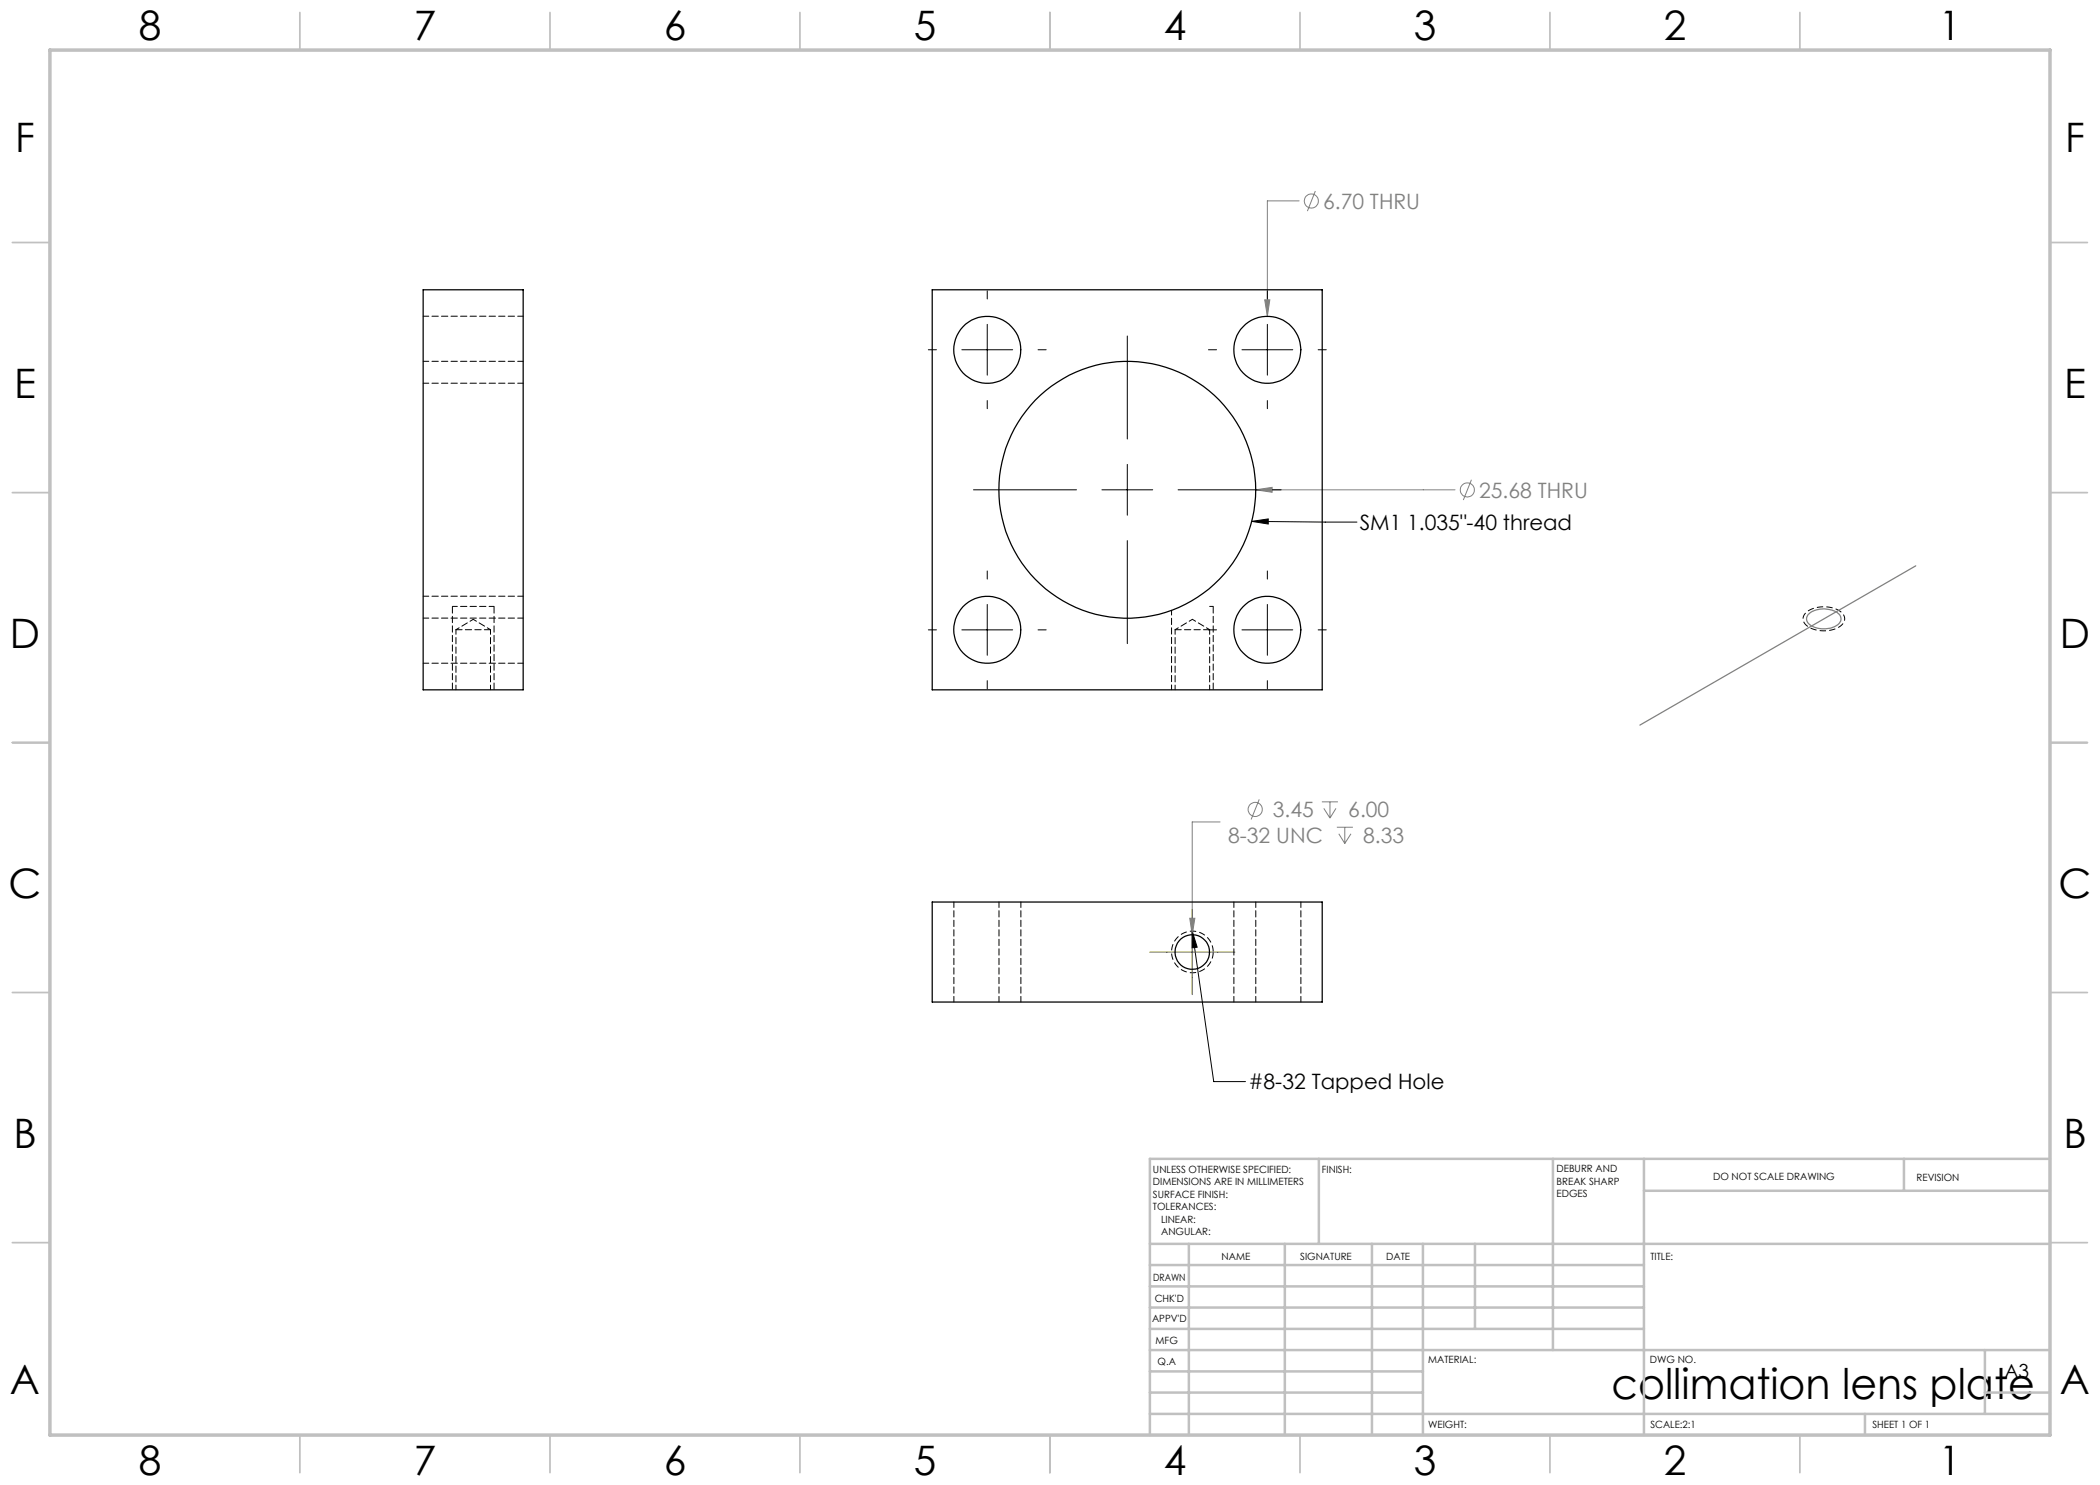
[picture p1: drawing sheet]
<svg xmlns="http://www.w3.org/2000/svg" width="420mm" height="297mm" viewBox="0 0 420 297" stroke-linecap="round" stroke-linejoin="round" font-family="sans-serif">
<g fill="none" stroke="#808080" stroke-width=".2">
<path d="M263.1 38.2l-1.6 4M252.9 60h1.1l-.5 3.2zM259.8 40.2h-6.3v23M251.1 98l3.3-.5v1zM251.1 98h39.9M294.3 96l-1.6 4M251.8 159.9l-1.6 4M244 164.4h-5.6v22.6M264.4 160.4h3.2M264.8 161.7l1.2 1.9M266 160.4v3.2M267.2 161.7l-1.2 1.9"/>
<path d="M267.4 165.4h3.2M267.8 166.8l1.2 1.9M269 165.4v3.3M270.2 166.8l-1.2 1.9M237.9 183.7h1.1l-.6 3.3z"/>
<circle cx="262.3" cy="40.2" r="1.41"/>
<circle cx="293.5" cy="98" r="1.42"/>
<circle cx="251" cy="161.9" r="1.41"/>
</g>
<path d="M383.2 113.2l-55.2 31.8M361.7 122.9a4.8 4.8 0 0 1 6.3 .1 1.7 1.7 0 0 1-1.4 2.4 4.9 4.9 0 0 1-5-.8l-.1-.1a1.33 1.33 0 0 1 .2-1.6z" fill="none" stroke="#808080" stroke-width=".25"/>
<path d="M242.6 190.4a4.2 4.2 0 0 1-6.1 3.6 4.2 4.2 0 0 1-.3-7.1 4.2 4.2 0 0 1 6.4 3.2v.3" fill="none" stroke="#000" stroke-width=".2" stroke-dasharray="1.3 .6" stroke-dashoffset="-.1" stroke-linecap="butt"/>
<path d="M367.7 122.1a5.9 5.9 0 0 0-6.8 .7 1.82 1.82 0 0 0 1.1 2.8 5.9 5.9 0 0 0 6.6-.9 1.73 1.73 0 0 0-.9-2.6" fill="none" stroke="#000" stroke-width=".2" stroke-dasharray="1.3 .6" stroke-dashoffset=".6" stroke-linecap="butt"/>
<g fill="none" stroke="#000" stroke-width=".2">
<path d="M197.4 58.2v1.6M253.5 58.2v1.6M185.7 70h1.6M192.4 70h10.1M197.4 64.9v10.1M207.6 70h1.6M225.5 67.2v20.6M241.7 70h1.6M248.4 70h10.2M253.5 64.9v10.1M263.6 70h1.7M194.7 98h20.6"/>
<path d="M197.4 80.1v1.6M220.4 98h10.1M225.5 92.9v10.1M235.6 98h20.6M253.5 80.1v1.6M197.4 114.2v1.6M225.5 108.1v20.6M250.4 104.3l21 .1M250.4 104.3l3.2-.5v1zM253.5 114.2v1.6M185.7 126h1.6M192.4 126h10.1"/>
<path d="M197.4 120.9v10.2M197.4 136.1v1.7M207.6 126h1.6M241.7 126h1.6M248.4 126h10.2M253.5 120.9v10.2M253.5 136.1v1.7M263.6 126h1.7M238.4 186.2l4.3 30.1h6.4M238.4 186.2l1 3.2-1 .2z"/>
</g>
<g fill="none" stroke="#c0c0c0" stroke-width=".35">
<path d="M60 2.5v7.5M110 2.5v7.5M160 2.5v7.5M210 2.5v7.5M260 2.5v7.5M310 2.5v7.5M360 2.5v7.5M2.5 48.5h7.5M410 48.5h7.5M2.5 98.5h7.5M410 98.5h7.5M2.5 148.5h7.5"/>
<path d="M410 148.5h7.5M2.5 198.5h7.5M410 198.5h7.5M2.5 248.5h7.5M410 248.5h7.5M60 287v7.5M110 287v7.5M160 287v7.5M210 287v7.5M260 287v7.5M310 287v7.5M360 287v7.5"/>
</g>
<g fill="none" stroke="#c0c0c0" stroke-width=".5">
<path d="M263.8 231.8v17M310.6 231.8v38.2M328.8 231.8v55.2M328.8 238.2h81.2M380.8 231.8v6.4M410 231.8h-180v55.2M230 248.8h180M230 257.3h98.8M230 253h98.8M237.8 248.8v38.2M257 248.8v38.2M274.4 248.8v38.2"/>
<path d="M284.6 248.8v38.2M295 248.8v17M230 265.8h98.8M230 261.5h98.8M230 278.5h54.6M230 274.3h54.6M230 270h180M397 278.5h13M397 270v12.8M230 282.8h180M373 282.8v4.2"/>
</g>
<path d="M10 10h400v277h-400z" fill="none" stroke="#c0c0c0" stroke-width=".7"/>
<path d="M98.8 121.3h-8.3M234.3 137.9v-15.8" fill="none" stroke="#000" stroke-width=".2" stroke-dasharray="1.3 .6" stroke-dashoffset=".3"/>
<path d="M90.5 137.9v-16.6M98.8 137.9v-16.6M242.6 137.9v-16.6" fill="none" stroke="#000" stroke-width=".2" stroke-dasharray="1.3 .6" stroke-dashoffset="-.1"/>
<path d="M242.6 121.3h-.7" fill="none" stroke="#000" stroke-width=".2" stroke-dasharray="1.3 .6" stroke-dashoffset=".4"/>
<path d="M229.9 190.4h17.1M238.4 181.9v17" fill="none" stroke="#808000" stroke-width=".2"/>
<path d="M251.1 98l3.3 .5v-1zM252.9 60l.6 3.2 .5-3.2zM237.9 183.7l.5 3.3 .6-3.3z" fill="#808080"/>
<path d="M250.4 104.3l3.2-.5v1zM238.4 186.2l1 3.2-1 .2z" fill="#000"/>
<g fill="none" stroke="#000" stroke-width=".25">
<path d="M84.6 58h20v80h-20zM186.4 58h78v80h-78zM186.4 180.4h78v20h-78z"/>
<circle cx="197.5" cy="69.9" r="6.7"/>
<circle cx="253.5" cy="70" r="6.7"/>
<circle cx="225.5" cy="98" r="25.7"/>
<circle cx="197.5" cy="126" r="6.7"/>
<circle cx="253.5" cy="126" r="6.7"/>
<circle cx="238.4" cy="190.4" r="3.5"/>
</g>
<path d="M98.1 125.9h-6.9M241.9 125.9h-6.9" fill="none" stroke="#000" stroke-width=".2" stroke-dasharray="1.3 .6"/>
<path d="M94.6 123.9l-3.4 2M98.1 125.9l-3.5-2M238.5 123.9l-3.5 2M241.9 125.9l-3.4-2" fill="none" stroke="#000" stroke-width=".2" stroke-dasharray="1.3 .6" stroke-dashoffset=".5"/>
<path d="M91.2 125.9v12M98.1 137.9v-12M235 125.9v12M241.9 137.9v-12" fill="none" stroke="#000" stroke-width=".2" stroke-dasharray="1.3 .6" stroke-dashoffset=".3"/>
<path d="M84.6 76.6h20M104.6 63.2h-20M104.6 72.3h-20M104.6 119.2h-20M84.6 132.6h20M84.6 123.6h20M190.8 180.4v20M199.8 180.4v20M246.8 180.4v20M204.2 200.4v-20M251.2 200.4v-20M260.2 200.4v-20" fill="none" stroke="#000" stroke-width=".2" stroke-dasharray="1.3 .6" stroke-dashoffset=".2"/>
<text font-size="8.5" x="322.3" y="279.7">collimation lens plate</text>
<g font-size="8.1">
<text x="27.8" y="8">8</text>
<text x="82.8" y="8">7</text>
<text x="132.8" y="8">6</text>
<text x="182.8" y="8">5</text>
<text x="232.8" y="8">4</text>
<text x="282.8" y="8">3</text>
<text x="332.8" y="8">2</text>
<text x="387.8" y="8">1</text>
<text x="3" y="30.4">F</text>
<text x="413" y="30.4">F</text>
<text x="2.8" y="79.6">E</text>
<text x="412.8" y="79.6">E</text>
<text x="2" y="129.6">D</text>
<text x="412" y="129.6">D</text>
<text x="1.7" y="179.6">C</text>
<text x="411.7" y="179.6">C</text>
<text x="2.7" y="229.6">B</text>
<text x="412.7" y="229.6">B</text>
<text x="2" y="278.9">A</text>
<text x="412" y="278.9">A</text>
<text x="27.8" y="295">8</text>
<text x="82.8" y="295">7</text>
<text x="132.8" y="295">6</text>
<text x="182.8" y="295">5</text>
<text x="232.8" y="295">4</text>
<text x="282.8" y="295">3</text>
<text x="332.8" y="295">2</text>
<text x="387.8" y="295">1</text>
</g>
<g font-size="4.2" fill="#808080">
<text x="264.6" y="41.7">6.70 THRU</text>
<text x="295.8" y="99.5">25.68 THRU</text>
<text x="254.6" y="163.4">3.45</text>
<text x="269.7" y="163.4">6.00</text>
<text x="245.6" y="168.5">8-32 UNC</text>
<text x="272.6" y="168.5">8.33</text>
</g>
<g font-size="4.2">
<text x="271.9" y="106">SM1 1.035&quot;-40 thread</text>
<text x="249.7" y="217.9">#8-32 Tapped Hole</text>
</g>
<text font-size="3.9" x="400.9" y="275.5">A3</text>
<g font-size="2">
<text x="230.6" y="234.6">UNLESS OTHERWISE SPECIFIED:</text>
<text x="230.6" y="237.1">DIMENSIONS ARE IN MILLIMETERS</text>
<text x="230.6" y="239.6">SURFACE FINISH:</text>
<text x="264.4" y="234.6">FINISH:</text>
<text x="311.3" y="234.5">DEBURR AND</text>
<text x="311.3" y="237">BREAK SHARP</text>
<text x="311.3" y="239.5">EDGES</text>
<text x="342.6" y="236">DO NOT SCALE DRAWING</text>
<text x="383.3" y="236.2">REVISION</text>
<text x="230.6" y="242.1">TOLERANCES:</text>
<text x="232.2" y="244.6">LINEAR:</text>
<text x="232.2" y="247.1">ANGULAR:</text>
<text x="244.3" y="252">NAME</text>
<text x="260" y="251.9">SIGNATURE</text>
<text x="277.2" y="251.9">DATE</text>
<text x="330.1" y="251.9">TITLE:</text>
<text x="230.6" y="256.1">DRAWN</text>
<text x="230.9" y="260.3">CHK'D</text>
<text x="230.4" y="264.4">APPV'D</text>
<text x="231.1" y="268.8">MFG</text>
<text x="231.5" y="273">Q.A</text>
<text x="285.6" y="272.5">MATERIAL:</text>
<text x="330" y="272.5">DWG NO.</text>
<text x="285.6" y="285.5">WEIGHT:</text>
<text x="330.1" y="285.6">SCALE:2:1</text>
<text x="374.5" y="285.6">SHEET 1 OF 1</text>
</g>
</svg>
